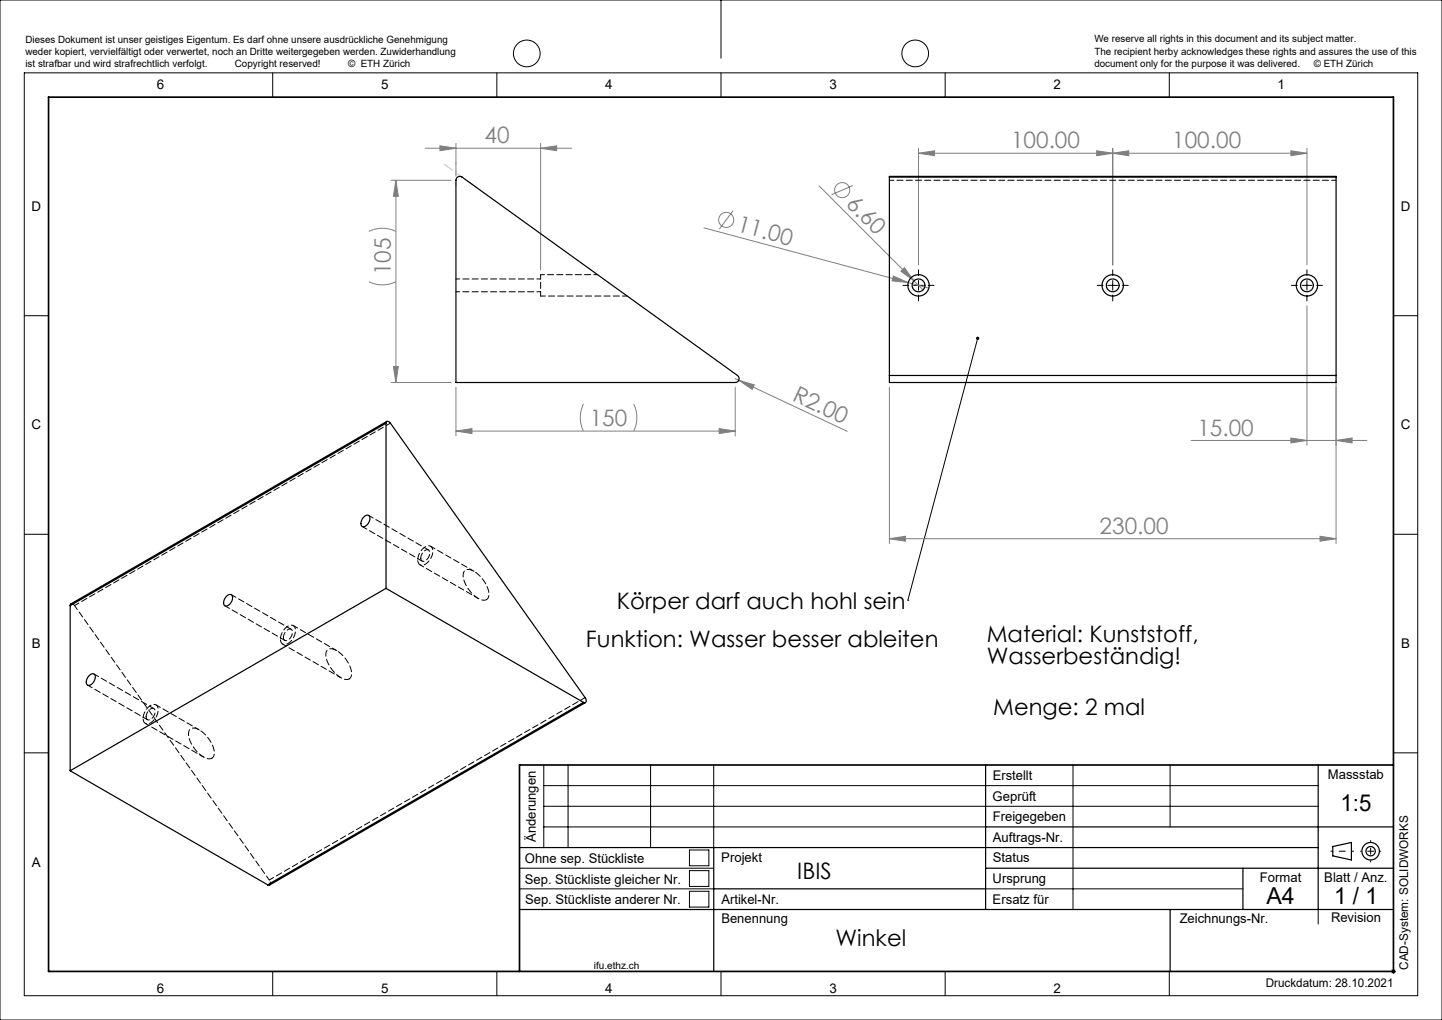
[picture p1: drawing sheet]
<svg xmlns="http://www.w3.org/2000/svg" width="297mm" height="210mm" viewBox="0 0 297 210" stroke-linecap="round" stroke-linejoin="round" font-family="sans-serif">
<g fill="none" stroke="#808080" stroke-width=".21">
<path d="M80.5 37.1h12.4M81.5 37.1l.5 3.3h-1zM81.5 37.1v41.7M87.6 30.5h30.1M90.6 30l3.3 .5-3.3 .5zM93.9 29.5v6.6M111.3 30.5l3.3-.5v1zM111.3 29.5v26.1M168.7 38.3l19.5 19.5M175.7 38.2l-4.4 1.9M189.2 31.5l3.3-.5v1.1zM189.2 31.5h80"/>
<path d="M189.2 30.5v24.1M225.9 31l3.3 .5-3.3 .6zM229.2 31.5l3.3-.5v1.1zM229.2 30.5v24.1M265.9 31l3.3 .5-3.3 .6zM269.2 30.5v24.1M76 58a6.2 6.2 0 0 0 5.5 0M76 47.6a6.2 6.2 0 0 1 5.5 0M145 46.9l42.1 11.3M151 43.4l-2.9 3.8M184 56.8l3.1 1.4-3.4-.4zM185.6 55.8l.7-.7 1.9 2.7z"/>
<path d="M187.1 58.2l4.2 1.1M188.2 57.8l1.9 1.9M80.5 78.8h12.4M81 75.5h1l-.5 3.3zM93.9 79.8v10M151.4 79.8v10M151.4 78l23.1 10.8M152.2 78.3l3.2 .9-.5 1zM183.2 79.8v32.1M269.2 63v28.7M275.2 78.3v33.6M93.9 88.8l3.3-.6v1.1z"/>
<path d="M93.9 88.8h57.5M120.2 83.2a6.2 6.2 0 0 0 0 5.6M130.5 83.2a6.2 6.2 0 0 1 0 5.6M148.1 88.2l3.3 .6-3.3 .5zM245.3 90.7h36.2M265.9 90.2l3.3 .5-3.3 .5zM275.2 90.7l3.3-.5v1zM183.2 110.9l3.3-.5v1zM183.2 110.9h92M271.9 110.4l3.3 .5-3.3 .5z"/>
<circle cx="173.5" cy="39.1" r="1.56"/>
<circle cx="149.6" cy="45.3" r="1.56"/>
</g>
<g fill="none" stroke="#000" stroke-width=".21">
<path d="M0 0h297v210h-297zM5 15h287v190h-287zM56.2 15v5M102.3 15v5M148.5 0v12M148.5 15v5M194.7 15v5M240.8 15v5M188.2 58.8h2M189.2 57.8v2M228.2 58.8h2M229.2 57.8v2"/>
<path d="M268.2 58.8h2M269.2 57.8v2M5 65h5M201.4 69.7l-14.4 53.9M287 65h5M5 110h5M287 110h5M187 123.6h.1M5 155h5M112 157.5v17M117 157.5v17M134 157.5v17"/>
<path d="M147 157.5v17M221 157.5v29.8M241 157.5v12.8M287 155h5M107 178.8h40M112 166h159.5M112 161.8h159.5M112 170.3h91M142 175h4v3.3h-4zM142 179.3h4v3.2h-4zM107 183h40M142 183.5h4v3.3h-4z"/>
<path d="M203 183h53M271.5 187.3v3M286.6 199.6l.8 .8M287 199.5v1M287.4 199.6l-.8 .8M56.2 200v5M102.3 200v5M148.5 200v5M194.7 200v5M240.8 200v5M286.5 200h1"/>
<circle cx="108.5" cy="11" r="2.75"/>
<circle cx="188.5" cy="11" r="2.75"/>
</g>
<g fill="none" stroke="#000" stroke-width=".25">
<path d="M203 157.5v29.8M271.5 157.5v29.8M107 174.5h164.5M147 174.5v25.5M203 170.3h84M203 178.7h84M256 178.7v8.6M274.5 174.3l3.8-.8v3.6l-3.8-.9zM107 187.3h180M147 183h56M241 187.3v12.7"/>
<circle cx="282.3" cy="175.3" r="1.8"/>
<circle cx="282.3" cy="175.3" r=".96"/>
</g>
<path d="M187.2 58.8h-1.2M189.2 56.8v-1.2M191.2 58.8h1.2M227.2 58.8h-1.2M229.2 56.8v-1.2M231.2 58.8h1.2M267.2 58.8h-1.2M269.2 56.8v-1.2M271.2 58.8h1.2M189.2 60.8v1.2M229.2 60.8v1.2M269.2 60.8v1.2" fill="none" stroke="#000" stroke-width=".21" stroke-dasharray="15.2 1.3 1.3 1.3"/>
<path d="M280.2 175.3h4.2" fill="none" stroke="#000" stroke-width=".21" stroke-dasharray="15.2 1.3 1.3 1.3" stroke-dashoffset="15.1"/>
<path d="M274.1 175.3h4.7" fill="none" stroke="#000" stroke-width=".21" stroke-dasharray="15.2 1.3 1.3 1.3" stroke-dashoffset="14.8"/>
<path d="M282.3 173.1v4.3" fill="none" stroke="#000" stroke-width=".21" stroke-dasharray="15.2 1.3 1.3 1.3" stroke-dashoffset="14.9"/>
<path d="M10 20h277v180h-277zM287 157.5h-180v42.5" fill="none" stroke="#000" stroke-width=".35"/>
<path d="M93.9 38.2v-4.8" fill="none" stroke="#c0c0c0" stroke-width=".21" stroke-dasharray="15.2 1.3 1.3 1.3" stroke-dashoffset="14.7"/>
<path d="M98 38.5l-6.5-4.7" fill="none" stroke="#c0c0c0" stroke-width=".21" stroke-dasharray="15.2 1.3 1.3 1.3" stroke-dashoffset="13.1"/>
<path d="M201.1 69.4l.4-.1-.1 .4 .1-.4a.34 .34 0 0 1 .2 .5 .34 .34 0 0 1-.5 .1 .34 .34 0 0 1-.1-.5z" fill="#000"/>
<g fill="#808080">
<path d="M185.6 55.8l.7-.7 1.9 2.7z"/>
<path d="M184 56.8l3.1 1.4-3.4-.4z"/>
<path d="M152.2 78.3l3.2 .9-.5 1z"/>
<path d="M271.9 110.4l3.3 .5-3.3 .5zM183.2 110.9l3.3-.5v1z"/>
<path d="M229.2 31.5l3.3-.5v1.1zM265.9 31l3.3 .5-3.3 .6zM189.2 31.5l3.3-.5v1.1zM225.9 31l3.3 .5-3.3 .6z"/>
<path d="M93.9 88.8l3.3-.6v1.1zM148.1 88.2l3.3 .6-3.3 .5z"/>
<path d="M111.3 30.5l3.3-.5v1zM90.6 30l3.3 .5-3.3 .5z"/>
<path d="M81.5 37.1l.5 3.3h-1zM81 75.5h1l-.5 3.3z"/>
<path d="M265.9 90.2l3.3 .5-3.3 .5zM275.2 90.7l3.3-.5v1z"/>
</g>
<g fill="none" stroke="#000" stroke-width=".25">
<path d="M94.2 36.5l.3-.2 .7 .2 56.7 40.8a.8 .8 0 0 1 .3 .9 .8 .8 0 0 1-.8 .6h-57.5v-41.7zM183.2 36.5v-.2h92v.2M183.2 36.5h92M183.2 36.5v40.8M275.2 36.5v40.8M183.2 77.3v1.5h92v-1.5M183.2 77.3h92M79.5 87.1a.45 .45 0 0 1 .4-.4 .45 .45 0 0 1 .5 .4l40.1 56.5 .2 .9-.2 .2-.3-.1M79.5 87.1l-65 37.6M79.5 87.1v34M79.7 86.8l-65.1 37.5-.1 .4M75 106.4a.69 .69 0 0 1 1-.3 .69 .69 0 0 1 .1 1 1.39 1.39 0 0 1-1.5 1.3 1.48 1.48 0 0 1 .4-2z"/>
<path d="M14.5 124.7v34M18.4 139.1a.69 .69 0 0 1 1-.3 .69 .69 0 0 1 .2 1 1.39 1.39 0 0 1-1.6 1.2 1.48 1.48 0 0 1 .4-1.9zM46.7 122.7a.69 .69 0 0 1 1-.2 .69 .69 0 0 1 .1 1 1.39 1.39 0 0 1-1.5 1.2 1.48 1.48 0 0 1 .4-2zM79.5 121.1l-65 37.6M79.5 121.1l40.7 23.5M14.5 158.7l40.6 23.5M120.2 144.6l-65.1 37.6M120.6 144.7l-65.1 37.5h-.4"/>
<circle cx="189.2" cy="58.8" r="1.32"/>
<circle cx="189.2" cy="58.8" r="2.2"/>
<circle cx="229.2" cy="58.8" r="2.2"/>
<circle cx="229.2" cy="58.8" r="1.32"/>
<circle cx="269.2" cy="58.8" r="2.2"/>
<circle cx="269.2" cy="58.8" r="1.32"/>
</g>
<path d="M111.3 56.6v4.4M111.3 61h17.9M71.9 139.8a2.68 2.68 0 0 1-2.7-1 5.5 5.5 0 0 1-2-4.6 1.35 1.35 0 0 1 2.2-.2 6.2 6.2 0 0 1 3 5.1l-.5 .7M100.2 123.4a2.68 2.68 0 0 1-2.7-1 5.5 5.5 0 0 1-2-4.5 1.35 1.35 0 0 1 2.2-.3 6.2 6.2 0 0 1 3 5.2l-.5 .6M43.6 156.1a2.68 2.68 0 0 1-2.7-1 5.5 5.5 0 0 1-2-4.6 1.35 1.35 0 0 1 2.2-.2 6.2 6.2 0 0 1 3 5.1l-.5 .7M55.5 181.2l-40.2-56.5" fill="none" stroke="#000" stroke-width=".21" stroke-dasharray="1.3 .6" stroke-dashoffset=".3"/>
<path d="M111.3 57.4h-17.4M123.1 56.6h-11.8M93.9 60.1h17.4" fill="none" stroke="#000" stroke-width=".21" stroke-dasharray="1.3 .6" stroke-dashoffset=".5"/>
<g fill="none" stroke="#000" stroke-width=".21" stroke-dasharray="1.3 .6" stroke-dashoffset=".2">
<path d="M74.6 108.4l12.3 7.1M86.7 114.9a1.69 1.69 0 0 1 1.5-1.7 1.38 1.38 0 0 1-.4 2.1l-.3 .2a.56 .56 0 0 1-.6 0 .56 .56 0 0 1-.2-.6M88.3 113.2l-12.4-7.1M97.6 117.6l-8.9-5.1M15.3 124.7l65.1-37.6M46.3 124.7l12.4 7.1M58.4 131.2a1.69 1.69 0 0 1 1.5-1.7 1.38 1.38 0 0 1-.4 2.2l-.2 .1a.56 .56 0 0 1-.7 0 .56 .56 0 0 1-.2-.6M60 129.6l-12.4-7.2M69.3 133.9l-8.9-5.1M18 141.1l12.4 7.1M30.1 147.6a1.69 1.69 0 0 1 1.5-1.7 1.38 1.38 0 0 1-.4 2.1l-.2 .1a.56 .56 0 0 1-.7 .1 .56 .56 0 0 1-.2-.6M31.7 145.9l-12.3-7.1"/>
<path d="M41.1 150.3l-9-5.2M55.5 181.2l65-37.6"/>
</g>
<path d="M86 115.3a2.94 2.94 0 0 1 2.5-2.9 1.49 1.49 0 0 1 .4 2.2 2.23 2.23 0 0 1-2.4 1.7l-.3-.4-.2-.6M57.8 131.6a2.94 2.94 0 0 1 2.4-2.9 1.49 1.49 0 0 1 .4 2.3 2.23 2.23 0 0 1-2.4 1.6l-.3-.4-.1-.6M29.5 147.9a2.94 2.94 0 0 1 2.4-2.9 1.49 1.49 0 0 1 .4 2.3 2.23 2.23 0 0 1-2.4 1.6l-.3-.4-.1-.6" fill="none" stroke="#000" stroke-width=".21" stroke-dasharray="1.3 .6" stroke-dashoffset="-.1"/>
<path d="M275.2 37.1h-92M86.5 116.3l12 6.9M15.3 124.7l-.4-.4h-.3M58.2 132.6l12 6.9M29.9 148.9l12 6.9" fill="none" stroke="#000" stroke-width=".21" stroke-dasharray="1.3 .6" stroke-dashoffset=".4"/>
<path d="M55.5 182.2l.2-.4-.2-.6" fill="none" stroke="#000" stroke-width=".21" stroke-dasharray="1.3 .6" stroke-dashoffset=".6"/>
<g font-size="4.8">
<text x="276.1" y="167">1:5</text>
<text x="260.8" y="186.2">A4</text>
<text x="274.8" y="186.2">1 / 1</text>
</g>
<g font-size="4.7" fill="#808080">
<text x="99.8" y="29.5">40</text>
<text x="208.2" y="30.5">100.00</text>
<text x="241.4" y="30.5">100.00</text>
<text x="151.6" y="47.6" transform="rotate(15 151.6 47.6)">11.00</text>
<text x="174.1" y="42.2" transform="rotate(45 174.1 42.2)">6.60</text>
<text x="80.5" y="56.7" transform="rotate(-90 80.5 56.7)">105</text>
<text x="163" y="82.3" transform="rotate(25 163 82.3)">R2.00</text>
<text x="121.5" y="87.7">150</text>
<text x="246.6" y="89.7">15.00</text>
<text x="226.5" y="109.9">230.00</text>
</g>
<g font-size="4.7">
<text x="127.1" y="125.3">Körper darf auch hohl sein</text>
<text x="120.7" y="133.2">Funktion: Wasser besser ableiten</text>
<text x="203.2" y="132.1">Material: Kunststoff,</text>
<text x="203.2" y="136.6">Wasserbeständig!</text>
<text x="204.6" y="147.3">Menge: 2 mal</text>
<text x="164.2" y="180.9">IBIS</text>
<text x="172.1" y="194.8">Winkel</text>
</g>
<g font-size="2.7">
<text x="32.3" y="18.4">6</text>
<text x="78.5" y="18.4">5</text>
<text x="124.7" y="18.4">4</text>
<text x="170.8" y="18.4">3</text>
<text x="217" y="18.4">2</text>
<text x="263.2" y="18.4">1</text>
<text x="6.5" y="43.4">D</text>
<text x="288.5" y="43.4">D</text>
<text x="6.5" y="88.4">C</text>
<text x="288.5" y="88.4">C</text>
<text x="6.6" y="133.4">B</text>
<text x="288.6" y="133.4">B</text>
<text x="204.5" y="160.5">Erstellt</text>
<text x="273.5" y="160.5">Massstab</text>
<text x="204.4" y="164.9">Geprüft</text>
<text x="110.4" y="173.3" transform="rotate(-90 110.4 173.3)">Änderungen</text>
<text x="204.5" y="173.3">Auftrags-Nr.</text>
<text x="204.5" y="169">Freigegeben</text>
<text x="6.6" y="178.4">A</text>
<text x="108.1" y="177.7">Ohne sep. Stückliste</text>
<text x="148.6" y="177.6">Projekt</text>
<text x="204.5" y="177.5">Status</text>
<text x="108.1" y="181.9">Sep. Stückliste gleicher Nr.</text>
<text x="204.5" y="181.8">Ursprung</text>
<text x="259.5" y="181.6">Format</text>
<text x="272.8" y="181.6">Blatt / Anz.</text>
<text x="108.2" y="186.2">Sep. Stückliste anderer Nr.</text>
<text x="148.6" y="186">Artikel-Nr.</text>
<text x="148.6" y="190">Benennung</text>
<text x="204.5" y="186">Ersatz für</text>
<text x="243" y="190">Zeichnungs-Nr.</text>
<text x="274.1" y="189.9">Revision</text>
<text x="32.3" y="204.4">6</text>
<text x="78.5" y="204.4">5</text>
<text x="124.7" y="204.4">4</text>
<text x="170.8" y="204.4">3</text>
<text x="217" y="204.4">2</text>
</g>
<g font-size="2.5">
<text x="260.7" y="203.1">Druckdatum: 28.10.2021</text>
<text x="290" y="199.7" transform="rotate(-90 290 199.7)">CAD-System: SOLIDWORKS</text>
</g>
<g font-size="2.1">
<text x="5.2" y="8.8">Dieses Dokument ist unser geistiges Eigentum. Es darf ohne unsere ausdrückliche Genehmigung</text>
<text x="5.2" y="11.3">weder kopiert, vervielfältigt oder verwertet, noch an Dritte weitergegeben werden. Zuwiderhandlung</text>
<text x="225.4" y="8.7">We reserve all rights in this document and its subject matter.</text>
<text x="225.4" y="11.2">The recipient herby acknowledges these rights and assures the use of this</text>
<text x="5.2" y="13.8">ist strafbar und wird strafrechtlich verfolgt.</text>
<text x="48.4" y="13.8">Copyright reserved!</text>
<text x="71.7" y="13.8">© ETH Zürich</text>
<text x="225.4" y="13.7">document only for the purpose it was delivered.</text>
<text x="270.6" y="13.7">© ETH Zürich</text>
<text x="122.3" y="199.5">ifu.ethz.ch</text>
</g>
</svg>
